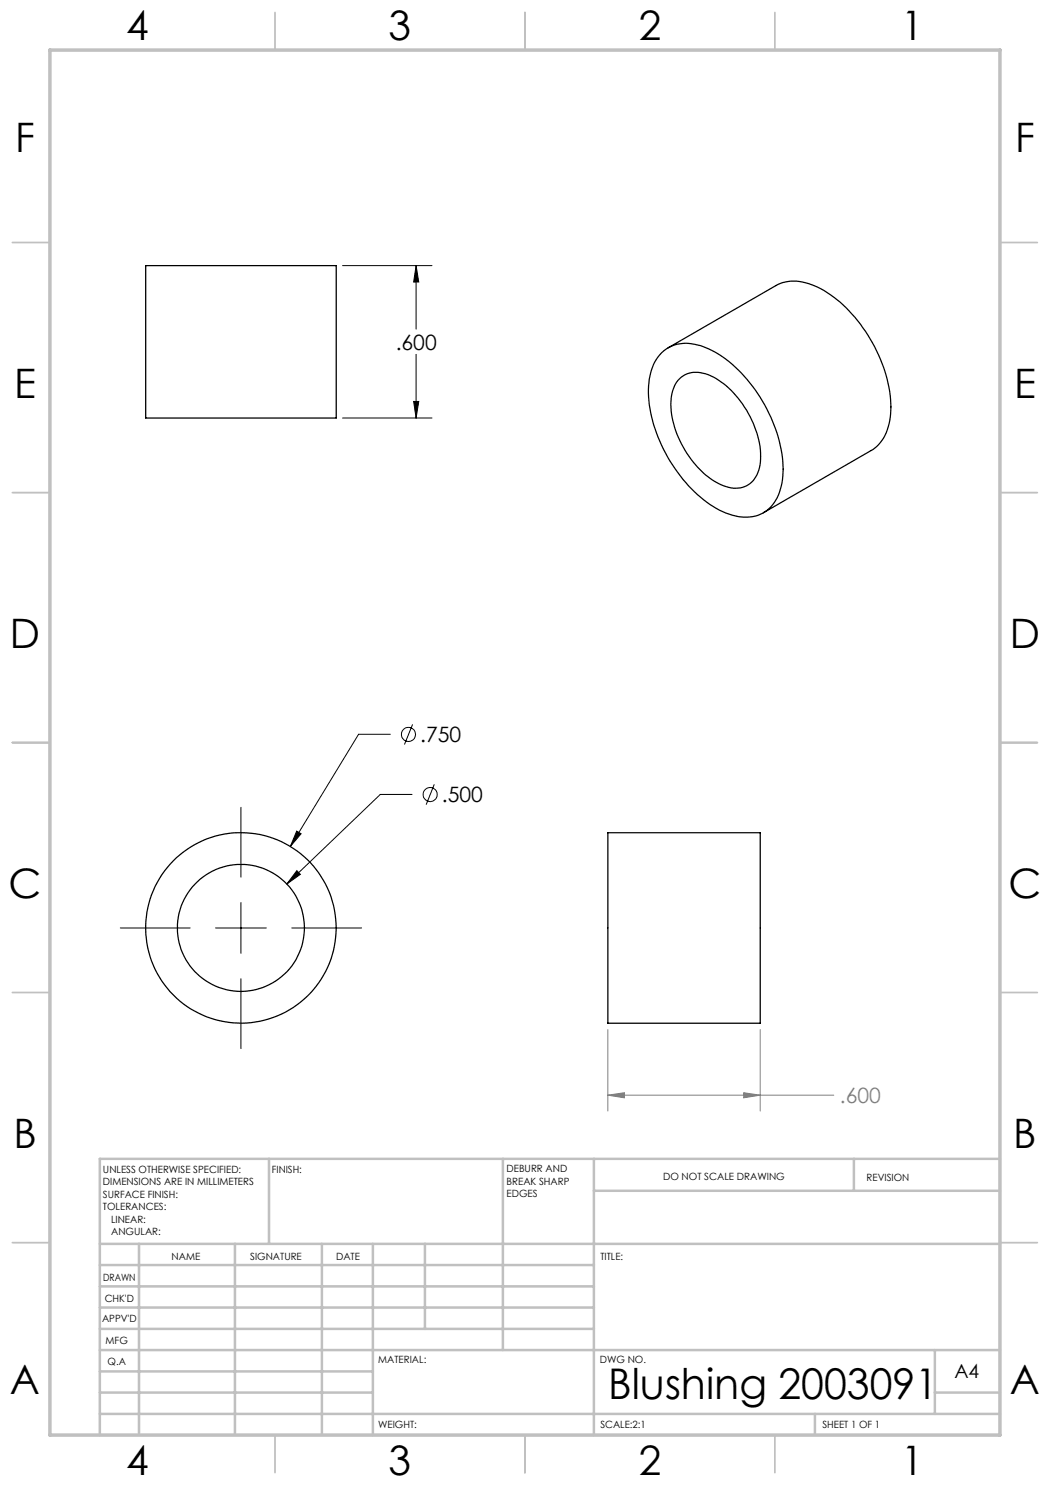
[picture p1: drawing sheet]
<svg xmlns="http://www.w3.org/2000/svg" width="210mm" height="297mm" viewBox="0 0 210 297" stroke-linecap="round" stroke-linejoin="round" font-family="sans-serif">
<g fill="none" stroke="#000" stroke-width=".2">
<path d="M68.5 53.1h17.9M83.2 53.1l.5 3.3h-1zM83.2 53.1v12.7M83.2 70.9v12.7M68.5 83.6h17.9M82.7 80.3h1l-.5 3.3zM78.1 146.9h-6.4l-13.6 22.4M82.4 158.9h-6.3l-18.7 17.9M82.5 144.9l-1.6 4M86.9 156.9l-1.7 4M48.2 161.5v13.9M59.3 166.2l.9 .6-2.1 2.5z"/>
<path d="M59.4 174.1l.7 .8-2.7 1.9zM24.1 185.6h13.9M43.1 185.6h10.2M48.2 180.5v10.2M48.2 195.8v13.9M58.3 185.6h14"/>
<circle cx="81.7" cy="146.9" r="1.42"/>
<circle cx="86" cy="158.9" r="1.41"/>
</g>
<path d="M121.6 219l3.3-.5v1.1zM121.6 205.9v16.3M121.6 219h45.2M148.7 218.5l3.3 .5-3.3 .6zM152 205.9v16.3" fill="none" stroke="#808080" stroke-width=".2"/>
<g fill="none" stroke="#c0c0c0" stroke-width=".35">
<path d="M55 2.5v7.5M105 2.5v7.5M155 2.5v7.5M2.5 48.5h7.5M200 48.5h7.5M2.5 98.5h7.5M200 98.5h7.5M2.5 148.5h7.5M200 148.5h7.5M2.5 198.5h7.5M200 198.5h7.5M2.5 248.5h7.5"/>
<path d="M200 248.5h7.5M55 287v7.5M105 287v7.5M155 287v7.5"/>
</g>
<g fill="none" stroke="#c0c0c0" stroke-width=".5">
<path d="M53.8 231.8v17M100.6 231.8v38.2M118.8 231.8v55.2M118.8 238.2h81.2M170.8 231.8v6.4M200 231.8h-180v55.2M20 248.8h180M20 257.3h98.8M20 253h98.8M27.8 248.8v38.2M47 248.8v38.2M64.4 248.8v38.2"/>
<path d="M74.6 248.8v38.2M85 248.8v17M20 265.8h98.8M20 261.5h98.8M20 278.5h54.6M20 274.3h54.6M20 270h180M187 278.5h13M187 270v12.8M20 282.8h180M163 282.8v4.2"/>
</g>
<path d="M10 10h190v277h-190z" fill="none" stroke="#c0c0c0" stroke-width=".7"/>
<path d="M59.4 174.1l-2 2.7 2.7-1.9zM59.3 166.2l-1.2 3.1 2.1-2.5zM83.2 53.1l.5 3.3h-1zM82.7 80.3h1l-.5 3.3z" fill="#000"/>
<path d="M121.6 219l3.3-.5v1.1zM148.7 218.5l3.3 .5-3.3 .6z" fill="#808080"/>
<g fill="none" stroke="#000" stroke-width=".25">
<path d="M29.1 53.1h38.1v30.5h-38.1zM132.3 70.6a7.8 7.8 0 0 1 8.5-1.2 25.5 25.5 0 0 1 12.2 11.6 25.9 25.9 0 0 1 3.5 15 8.3 8.3 0 0 1-4.5 6.9 9.6 9.6 0 0 1-8.1-.8 29 29 0 0 1-12.9-16.3 19.4 19.4 0 0 1-.7-11.9l.7-1.6zM133.6 69.6l21.6-12.5a8.9 8.9 0 0 1 8.4 .4 28.6 28.6 0 0 1 13.1 15.9 19.7 19.7 0 0 1 .7 12.6 7.5 7.5 0 0 1-3.2 4.1l-21.5 12.4M135.6 76a5.1 5.1 0 0 1 6-1.1 18.2 18.2 0 0 1 9.3 10.5 12.7 12.7 0 0 1 .5 9.5 4.9 4.9 0 0 1-6.7 2.3 18.2 18.2 0 0 1-9.3-10.5 12.9 12.9 0 0 1-.5-9.5zM121.6 166.5h30.4v38.1h-30.4z"/>
<circle cx="48.2" cy="185.6" r="19.1"/>
<circle cx="48.2" cy="185.6" r="12.7"/>
</g>
<text font-size="8.5" x="121.6" y="279.7">Blushing 2003091</text>
<g font-size="8.1">
<text x="25.2" y="8">4</text>
<text x="77.7" y="8">3</text>
<text x="127.7" y="8">2</text>
<text x="180.2" y="8">1</text>
<text x="3" y="30.4">F</text>
<text x="203" y="30.4">F</text>
<text x="2.8" y="79.6">E</text>
<text x="202.8" y="79.6">E</text>
<text x="2" y="129.6">D</text>
<text x="202" y="129.6">D</text>
<text x="1.7" y="179.6">C</text>
<text x="201.7" y="179.6">C</text>
<text x="2.7" y="229.6">B</text>
<text x="202.7" y="229.6">B</text>
<text x="2" y="278.9">A</text>
<text x="202" y="278.9">A</text>
<text x="25.2" y="295">4</text>
<text x="77.7" y="295">3</text>
<text x="127.7" y="295">2</text>
<text x="180.2" y="295">1</text>
</g>
<g font-size="4.2">
<text x="79.1" y="69.9">.600</text>
<text x="84" y="148.4">.750</text>
<text x="88.4" y="160.4">.500</text>
</g>
<text font-size="4.2" fill="#808080" x="168" y="220.6">.600</text>
<text font-size="3.9" x="190.9" y="275.5">A4</text>
<g font-size="2">
<text x="20.6" y="234.6">UNLESS OTHERWISE SPECIFIED:</text>
<text x="20.6" y="237.1">DIMENSIONS ARE IN MILLIMETERS</text>
<text x="20.6" y="239.6">SURFACE FINISH:</text>
<text x="54.4" y="234.6">FINISH:</text>
<text x="101.3" y="234.5">DEBURR AND</text>
<text x="101.3" y="237">BREAK SHARP</text>
<text x="101.3" y="239.5">EDGES</text>
<text x="132.6" y="236">DO NOT SCALE DRAWING</text>
<text x="173.3" y="236.2">REVISION</text>
<text x="20.6" y="242.1">TOLERANCES:</text>
<text x="22.2" y="244.6">LINEAR:</text>
<text x="22.2" y="247.1">ANGULAR:</text>
<text x="34.3" y="252">NAME</text>
<text x="50" y="251.9">SIGNATURE</text>
<text x="67.2" y="251.9">DATE</text>
<text x="120.1" y="251.9">TITLE:</text>
<text x="20.6" y="256.1">DRAWN</text>
<text x="20.9" y="260.3">CHK'D</text>
<text x="20.4" y="264.4">APPV'D</text>
<text x="21.1" y="268.8">MFG</text>
<text x="21.5" y="273">Q.A</text>
<text x="75.6" y="272.5">MATERIAL:</text>
<text x="120" y="272.5">DWG NO.</text>
<text x="75.6" y="285.5">WEIGHT:</text>
<text x="120.1" y="285.6">SCALE:2:1</text>
<text x="164.5" y="285.6">SHEET 1 OF 1</text>
</g>
</svg>
